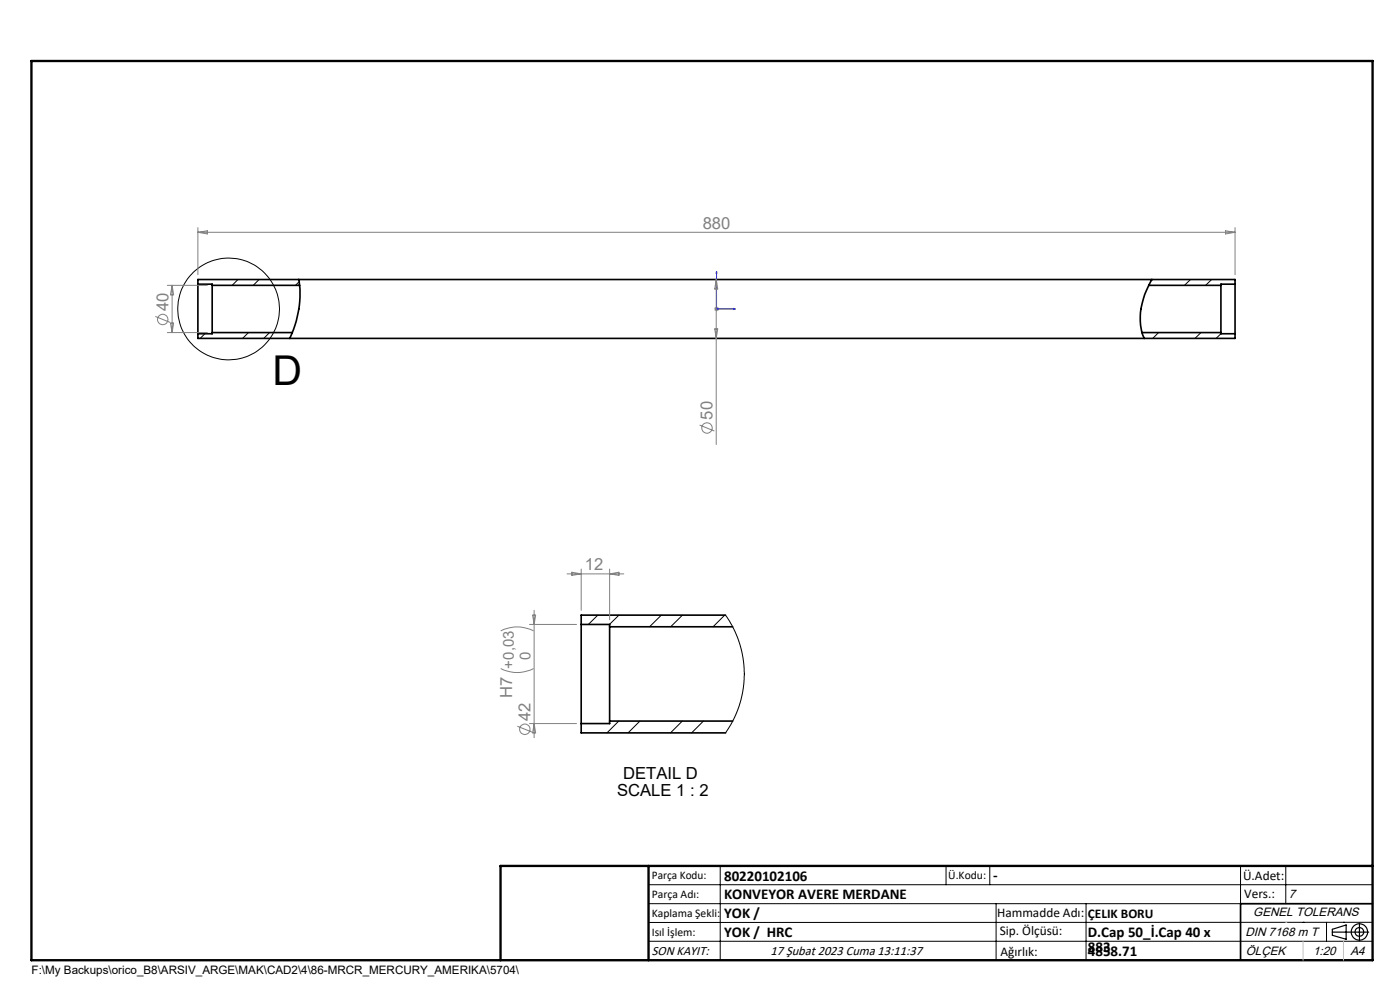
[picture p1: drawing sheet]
<svg xmlns="http://www.w3.org/2000/svg" width="297mm" height="210mm" viewBox="0 0 297 210" stroke-linecap="round" stroke-linejoin="round" font-family="sans-serif">
<g fill="none" stroke="#000" stroke-width=".21">
<path d="M50.5 59.3l-1.3 1.2M55 59.3l-1.3 1.2M63.5 59.8l-.8 .7M252.6 59.3l-1.3 1.2M257 59.3l-1.2 1.2M43.5 70.8l-1 1M52.7 70.5l-1.2 1.3M57.2 70.5l-1.2 1.3M245.8 70.5l-1.3 1.3M254.8 70.5l-1.3 1.3M259 70.8l-1 1M126.8 130.5l-2 2"/>
<path d="M131.3 130.5l-2 2M140.3 130.5l-2.5 2.5M144.8 130.5l-2.5 2.5M153.7 130.5l-2.4 2.5M153.9 130.5l2 3.4 1.1 2.7 .7 3.1 .2 2.8-.2 3.5-.7 3.2-1.1 2.9-2 3.4M131.3 153l-2.5 2.5M135.7 153l-2.5 2.5M144.7 153l-2.5 2.5M149.2 153l-2.5 2.5M137.6 187.7h153.6M137.6 191.7h153.6M137.6 199.7h153.6"/>
<path d="M152.8 183.7v20M200.7 183.7v4M210 183.7v4M211.3 191.7v12M230.4 191.7v12M263.2 183.7v20M272.8 183.7v8M276.4 195.6h.1M281.4 195.6v4.1M285 195.6h.1M291.2 195.6l-153.6 .1"/>
<circle cx="48.5" cy="65.5" r="10.8"/>
</g>
<g fill="none" stroke="#000" stroke-width=".35">
<path d="M63.4 59.3a21.6 21.6 0 0 1-1.9 12.5M244.4 59.3a15.1 15.1 0 0 0-2 11.8l.3 .7M42 60.3v10.5M42 70.8v1h220v-1M42 60.3v-1h220v1M42 60.3h3v.2M45 60.5v10M45 70.5h17M45 60.5h18.6M45 70.5v.3h-3M242.3 70.5h16.7M243.7 60.5h15.3"/>
<path d="M259 60.5v10M259 70.5v.3h3M262 60.3v10.5M262 60.3h-3v.2M123.3 132.5v21M123.3 132.5h6v.5M129.3 133v20M129.3 133h26.1M153.9 130.5h-30.6v2M123.3 153.5v2h30.6M129.3 153h26.1M129.3 153v.5h-6"/>
<path d="M291.2 191.7h-28v12"/>
</g>
<g fill="none" stroke="#808080" stroke-width=".21">
<path d="M42 48.3v10M42 49.3h220M42 49.3l2-.3v.6zM151.9 59.3v35M151.9 59.3l.4 2h-.7zM260 49l2 .3-2 .3zM262 48.3v10M32.9 67.1l3.2 1.3M35.5 60.5h8.5M35.5 70.5h8.5M36.2 68.5h.6l-.3 2zM36.5 60.5v10"/>
<path d="M36.5 60.5l.3 2h-.6zM151.5 65.5h1M151.6 69.8h.7l-.4 2zM151.7 65.2l.7 .7M152 65v1M152.4 65.2l-.7 .7M148.4 90.2l3.2 1.2M106.2 133.8a7.6 7.6 0 0 1 7 0M112.3 132.5h10M113 130.5h.6l-.3 2zM113.3 129.5v27M120.3 121.7h12"/>
<path d="M121.3 121.4l2 .3-2 .4zM123.3 120.7v8.8M129.3 120.7v10.8M129.3 121.7l2-.3v.7zM106.2 141.8a7.6 7.6 0 0 0 7 0M109.7 154l3.2 1.3M112.3 153.5h10M113.3 153.5l.3 2h-.6z"/>
<circle cx="34.5" cy="67.8" r="1.1"/>
<circle cx="150" cy="90.8" r="1.11"/>
<circle cx="111.3" cy="154.7" r="1.11"/>
</g>
<g fill="none" stroke="#000" stroke-width=".25">
<path d="M282.6 197.7h7.8M282.6 197.1l3-.9v3l-3-.8zM288.4 195.8v3.8M106.2 203.7h185"/>
<circle cx="288.4" cy="197.7" r="1.74"/>
<circle cx="288.4" cy="197.7" r=".93"/>
</g>
<path d="M152 57.5v8h4M152 57.5l.1 .5h-.2zM155.6 65.4l.4 .1-.4 .1z" fill="none" stroke="#00f" stroke-width=".21"/>
<path d="M6.7 12.9h284.5v190.8h-284.5zM137.6 183.7v20M291.2 183.7h-185v20" fill="none" stroke="#000" stroke-width=".5"/>
<path d="M276.4 199.7v4M285 199.7v4" fill="none" stroke="#c0c0c0" stroke-width=".21"/>
<path d="M272.8 195.6h.1" fill="none" stroke="#c0c0c0" stroke-width=".25"/>
<path d="M155.6 65.4l.4 .1-.4 .1zM152 57.5l.1 .5h-.2z" fill="#00f"/>
<text font-size="8.7" x="57.8" y="81.7">D</text>
<g font-size="3.5" fill="#808080">
<text x="149.1" y="48.5">880</text>
<text x="35.7" y="66" transform="rotate(-90 35.7 66)">40</text>
<text x="151.2" y="89" transform="rotate(-90 151.2 89)">50</text>
<text x="124.1" y="120.9">12</text>
<text x="108.6" y="148.1" transform="rotate(-90 108.6 148.1)">H7 +0,03</text>
<text x="112.5" y="152.9" transform="rotate(-90 112.5 152.9)">42</text>
</g>
<g font-size="3.5">
<text x="132.2" y="165.3">DETAIL D</text>
<text x="130.9" y="168.9">SCALE 1 : 2</text>
</g>
<text font-size="3.2" fill="#808080" x="112.5" y="140" transform="rotate(-90 112.5 140)">0</text>
<g font-size="3.2">
<text x="153.6" y="186.8">80220102106</text>
<text x="153.6" y="190.8">KONVEYOR AVERE MERDANE</text>
<text x="210.7" y="186.6">-</text>
<text x="153.6" y="194.8">YOK /</text>
<text x="153.6" y="198.8">YOK / HRC</text>
<text x="230.8" y="198.7">D.Cap 50_İ.Cap 40 x</text>
<text x="230.8" y="201.9">883</text>
<text x="230.8" y="202.8">4858.71</text>
</g>
<g font-size="2.8">
<text x="263.7" y="186.7">Ü.Adet:</text>
<text x="263.9" y="190.5">Vers.:</text>
<text x="211.5" y="194.5">Hammadde Adı:</text>
<text x="230.8" y="194.7">ÇELIK BORU</text>
<text x="138.3" y="202.6">SON KAYIT:</text>
<text x="163.5" y="202.6">17 Şubat 2023 Cuma 13:11:37</text>
<text x="212.1" y="198.4">Sip. Ölçüsü:</text>
<text x="212.2" y="202.7">Ağırlık:</text>
</g>
<g font-size="2.6">
<text x="273.4" y="190.4">7</text>
<text x="265.9" y="194.4">GENEL TOLERANS</text>
<text x="264.2" y="198.5">DIN 7168 m T</text>
<text x="264.3" y="202.6">ÖLÇEK</text>
<text x="278.5" y="202.6">1:20</text>
<text x="286.5" y="202.6">A4</text>
</g>
<g font-size="2.5">
<text x="138.3" y="186.4">Parça Kodu:</text>
<text x="138.3" y="190.5">Parça Adı:</text>
<text x="201.2" y="186.5">Ü.Kodu:</text>
<text x="138.3" y="194.5">Kaplama Şekli:</text>
<text x="138.3" y="198.6">Isıl İşlem:</text>
<text x="6.7" y="206.7">F:\My Backups\orico_B8\ARSIV_ARGE\MAK\CAD2\4\86-MRCR_MERCURY_AMERIKA\5704\</text>
</g>
</svg>
